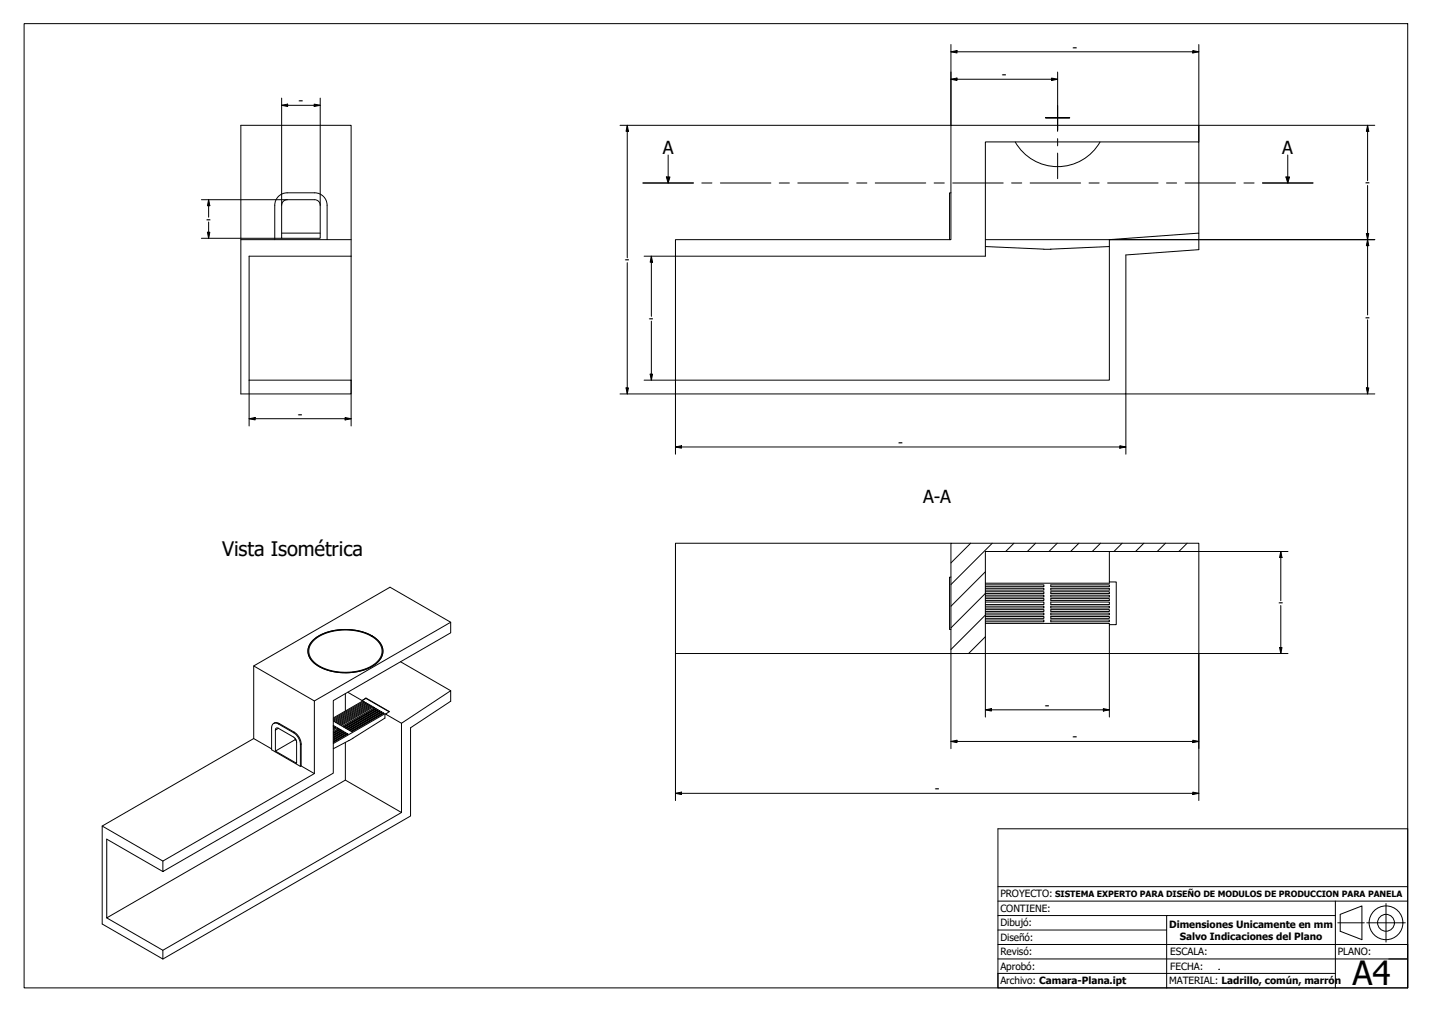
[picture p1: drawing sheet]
<svg xmlns="http://www.w3.org/2000/svg" width="297mm" height="210mm" viewBox="0 0 297 210" stroke-linecap="round" stroke-linejoin="round" font-family="sans-serif">
<!-- layer: Sombreado (ISO) -->
<g fill="none" stroke="#000" stroke-width=".21">
<path d="M201.3 112.7l-4 4.1M204.4 118.6l-7.1 7.1M205.8 112.7l-8.5 8.6M210.3 112.7l-1.7 1.7M214.8 112.7l-1.7 1.7M219.3 112.7l-1.7 1.7M223.8 112.7l-1.7 1.7M228.3 112.7l-1.7 1.7M232.8 112.7l-1.7 1.7M237.3 112.7l-1.8 1.7M241.8 112.7l-1.8 1.7M246.2 112.7l-1.7 1.7"/>
<path d="M204.4 132.1l-3.5 3.4M204.4 127.6l-7.1 7.1M204.4 123.1l-7.1 7.1"/>
</g>
<!-- layer: Visible (ISO) -->
<g fill="none" stroke="#000" stroke-width=".21">
<path d="M50 26h22.8v27.1h-21.1v25.7h21.1v2.9h-22.8zM197.3 40h-.3v9.7M210.6 29.4a10.1 10.1 0 0 0 17.6 0M248.7 29.4v-3.4h-51.4v23.7h-57.2v3.4h64.3v-23.7h44.3v19M50 49.7h22.8M57 49.7v-7.1a2.57 2.57 0 0 1 2.6-2.6h5.7a2.57 2.57 0 0 1 2.5 2.6v7.1M58.4 48.4h8M58.6 41.9l.6-.4 .4-.1h5.7a1.14 1.14 0 0 1 1.1 1.2v6.8h-8v-6.8zM72.8 53.1v25.7M204.4 51.1l13.6 .6M204.4 49.7h25.7M218 51.7h.1"/>
<path d="M230.1 49.7v29.1h-90M230.1 49.7l18.6-1.3v3.4l-15.2 1.1v28.8h-93.4v-28.6M230.1 51.1l-12.1 .6M197.3 112.7h-57.2v22.8h57.2v-22.8h51.4v1.7h-44.3v21.1h-7.1M197.3 119.7h-.3v10.9h.3M230.1 114.4v6.3h1.4v8.9h-1.4v5.9M248.7 114.4v21.1h-44.3M52.6 138.1l12.6 7.3M64.9 132.8a11.4 11.4 0 0 1 10.8-1.6 4.6 4.6 0 0 1 3.7 4 4.8 4.8 0 0 1-3.8 3.7 11.5 11.5 0 0 1-10.6-1.5 2.96 2.96 0 0 1-.1-4.6zM65 132.9a10.9 10.9 0 0 1 10.1-1.7 5 5 0 0 1 4.1 3.7 4.4 4.4 0 0 1-3.4 3.8 11.4 11.4 0 0 1-10.5-1.2 2.9 2.9 0 0 1-.3-4.6zM83.1 137.3l10.4 6M93.5 129.1l-12.6-7.3-28.3 16.3v15.1l-31.4 18.1v20.4l12.6 7.2v-1.8l-11.7-6.7"/>
<path d="M204.4 121.3h12.1v.4h-12.1M204.4 122h12.1v.4h-12.1M204.4 122.7h12.1v.4h-12.1M204.4 123.5h12.1v.3h-12.1M204.4 124.2h12.1v.3h-12.1M204.4 124.9h12.1v.5h-12.1M204.4 125.7h12.1v.4h-12.1M204.4 126.4h12.1v.4h-12.1M204.4 127.2h12.1v.3h-12.1M204.4 127.9h12.1v.4h-12.1M204.4 128.6h12.1v.4h-12.1M204.4 129.3h25.7v.3"/>
<path d="M218 124.9h12.1v.5h-12.1zM218 125.7h12.1v.4h-12.1zM218 124.2h12.1v.3h-12.1zM218 126.4h12.1v.4h-12.1zM218 123.5h12.1v.3h-12.1zM218 127.2h12.1v.3h-12.1zM218 122.7h12.1v.4h-12.1zM218 127.9h12.1v.4h-12.1zM218 122h12.1v.4h-12.1zM218 128.6h12.1v.4h-12.1zM218 121.3h12.1v.4h-12.1zM230.1 120.7v.3h-25.7"/>
<path d="M52.6 153.2l3.7 2.1M56.8 150.1l.4-.2 .5 .1 3.4 1.9a3.1 3.1 0 0 1 1.4 2.4v4.6l2.7 1.6M57.2 151.1h.6l3.2 1.8 .3 .5 .2 .6v4.3l-4.4-2.5zM61.2 153.2v.2l.2 .2M61.2 153.4l-4.1 2.4M61.4 153.4l-.1 .1M62.5 158.9l-.2 .1-6-3.5v-4.5a.86 .86 0 0 1 .5-.9 .86 .86 0 0 1 1 .1l3.1 1.8a3.1 3.1 0 0 1 1.4 2.4v4.6M65.2 145.4l28.3-16.3v2.2l-24.4 14v15.1l-35.3 20.4v-2.2l31.4-18.1zM69.1 150.5l.3 .1-.3 .1M69.1 151l.5-.3 .2 .1-.7 .4M69.1 151.4l.8-.5 .3 .2-1.1 .6M69.1 151.9l1.3-.7 .2 .1-1.5 .9"/>
<path d="M69.1 152.4l1.7-1 .2 .2-1.9 1M69.1 152.9l2.1-1.2 .2 .1-2.3 1.3M69.1 153.3l2.5-1.4 .2 .1-2.7 1.5M69.1 153.8l2.9-1.7 .2 .1-3.1 1.8M69.1 149.1l6.3-3.6 .2 .1-6.5 3.8M69.2 149.6l6.6-3.9 .2 .1-6.6 3.9zM69.2 150.5v.2M69.6 149.8l6.6-3.9 .2 .2-6.6 3.8zM69.6 150.7v.2M69.9 150l6.7-3.8 .2 .1-6.6 3.8zM69.9 150.9v.4M70.3 150.3l6.7-3.9 .2 .1-6.7 3.9z"/>
<path d="M70.4 151.2v.2M70.7 150.5l6.7-3.9 .3 .2-6.7 3.8zM70.8 151.4v.3M71.2 150.8l6.7-3.9 .2 .1-6.7 3.9zM71.2 151.7v.2M71.6 151l6.7-3.9 .2 .1-6.7 3.9zM71.6 151.9v.2M71.6 154v7.8l-49.5 28.6v-16.3l11.7 6.7M71.6 143.9v3.6M72 151.2l6.7-3.8 .2 .1-6.7 3.8zM72 152.1v.3M72.1 143.6l3 1.7 .8-.5 4.9 2.8-.8 .5 3.3 1.9"/>
<path d="M72.4 151.4l6.7-3.8 .2 .1-6.7 3.9zM72.4 153.6l-3.3 1.7M72.8 151.7l6.7-3.9 .2 .1-6.7 3.9zM73.2 153.2l-.8 .4M73.2 153.1v.1M75.4 145.5v.2M75.8 145.7v.3M75.9 144.8v.1M76.2 145.9v.3M76.6 146.2v.2M77 146.4v.2M77.4 146.6v.4"/>
<path d="M77.9 146.9v.2M78.3 147.1v.3M78.7 147.4v.2M79.1 147.6v.2M79.5 147.8v.2M79.8 148v.9l-6.6 4.2M80 148.1l-.2-.1-10.7 6.2M80.7 147.6l-4.8-2.7-.8 .4 .2 .1-6.2 3.5M83.3 150v18.5l-49.5 28.6M83.3 150l10.2-6.7v2.1l-8.3 5.5v18.4l-51.4 29.6M21.2 171.3l12.6 7.3M71.6 161.8l11.7 6.7"/>
</g>
<!-- layer: Visible fina (ISO) -->
<path d="M57.8 151.1l-.7 .3M57.9 150.1l-.1 .1M61.1 151.9l-.2 .1M62.5 154.3l-.2 .1" fill="none" stroke="#000" stroke-width=".21"/>
<g fill="none" stroke="#000" stroke-width=".21">
<path d="M133.4 38h10.4M138.2 36.7h.8l-.4 1.3zM138.6 32.2v5.8M145.6 38h2.1M149.4 38h10.5M161.6 38h2.1M165.5 38h10.5M177.7 38h2.1M181.6 38h10.4M193.8 38h2.1M197.6 38h10.5M209.8 38h2.1"/>
<path d="M213.7 38h10.5M225.9 38h2.1M229.8 38h10.4M242 38h2.1M245.8 38h10.5M258 38h2.1M261.9 38h10.5M266.7 36.7h.8l-.4 1.3zM267.1 32.2v5.8"/>
</g>
<g fill="#000">
<path d="M138.2 36.7h.8l-.4 1.3z" fill-rule="evenodd"/>
<path d="M266.7 36.7h.8l-.4 1.3z" fill-rule="evenodd"/>
</g>
<g fill="none" stroke="#000" stroke-width=".21">
<path d="M207 171.9h85v33h-85zM207 198.9h85M207 195.9h85M207 186.9h85M207 183.9h85M207 189.9h35M207 192.9h35M277 189.9h-35v15M277 186.9v18M277.5 191.4h5.5M278 189.7l4.5-1.8v7l-4.5-1.7zM283.5 191.4h8"/>
<path d="M287.5 187.4v8M277 201.9h-70v3"/>
<circle cx="287.5" cy="191.4" r="3.5"/>
<circle cx="287.5" cy="191.4" r="1.75"/>
</g>
<path d="M288.1 198.9h3.9" fill="none" stroke="#000" stroke-width=".21"/>
<!-- layer: 0 -->
<path d="M252.9 201h.1" fill="none" stroke="#000" stroke-width=".21"/>
<!-- layer: Borde (ISO) -->
<path d="M5 4.9h287v200h-287z" fill="none" stroke="#000" stroke-width=".21"/>
<!-- layer: Cota (ISO) -->
<g fill="none" stroke="#000" stroke-width=".21">
<path d="M197.3 16.4l1.2-.2v.5zM197.3 10.7l1.2-.2v.5zM197.3 9.2v16.8h-68.7M197.3 16.4h22.1M197.3 10.7h51.4M218.1 16.2l1.3 .2-1.3 .3zM219.4 14.9v7M247.4 10.5l1.3 .2-1.3 .3zM248.7 9.2v20.2M58.4 21.8l1.3-.2v.5zM58.4 21.8h8M58.4 20.3v22.3"/>
<path d="M65.2 21.6l1.2 .2-1.2 .3zM66.4 20.3v22.3M130.1 26l.3 1.2h-.5zM130.1 26v27.5M248.7 26h36.5M283.7 26l.2 1.2h-.5zM283.7 26v11.5M283.7 38.5v26.8M41.8 41.4h17.8M41.8 49.4h16.6M43 48.2h.5l-.2 1.2zM43.3 41.4l.2 1.3h-.5z"/>
<path d="M43.3 41.4v3.6M43.3 46v3.4M130.1 54.5v27.2M133.6 53.1h6.5M135.1 53.1l.3 1.3h-.5zM135.1 53.1v12.5M230.1 49.7h55.1M283.4 48.5h.5l-.2 1.2zM283.7 49.7l.2 1.3h-.5zM51.7 78.8v9.5M72.8 78.8v9.5M133.6 78.8h6.5v15.4"/>
<path d="M134.9 77.6h.5l-.3 1.2zM135.1 66.6v12.2M283.7 66.3v15.4M51.7 86.9l1.2-.3v.5zM51.7 86.9h21.1M71.6 86.6l1.2 .3-1.2 .2zM128.6 81.7h11.5M129.9 80.5h.5l-.3 1.2zM140.1 92.7l1.3-.2v.5zM140.1 92.7h93.4M232.3 92.5l1.2 .2-1.2 .3zM283.4 80.5h.5l-.2 1.2z"/>
<path d="M285.2 81.7h-51.7v12.5M248.7 114.4h18.5M265.7 114.4l.2 1.2h-.5zM265.7 114.4v10.2M140.1 135.5v30.6M197.3 135.5v19.8M204.4 135.5v13.2M230.1 135.5v13.2M265.4 134.3h.5l-.2 1.2zM265.7 125.6v9.9M267.2 135.5h-18.5v30.6M197.3 153.8l1.2-.3v.5z"/>
<path d="M197.3 153.8h51.4M204.4 147.2l1.2-.2v.5zM204.4 147.2h25.7M228.9 147l1.2 .2-1.2 .3zM247.4 153.5l1.3 .3-1.3 .2zM140.1 164.5l1.3-.2v.5zM140.1 164.5h108.6M247.4 164.3l1.3 .2-1.3 .3z"/>
</g>
<g fill="#000">
<path d="M197.3 16.4l1.2-.2v.5z" fill-rule="evenodd"/>
<path d="M197.3 10.7l1.2-.2v.5z" fill-rule="evenodd"/>
<path d="M218.1 16.2l1.3 .2-1.3 .3z" fill-rule="evenodd"/>
<path d="M247.4 10.5l1.3 .2-1.3 .3z" fill-rule="evenodd"/>
<path d="M58.4 21.8l1.3-.2v.5z" fill-rule="evenodd"/>
<path d="M65.2 21.6l1.2 .2-1.2 .3z" fill-rule="evenodd"/>
<path d="M130.1 26l.3 1.2h-.5z" fill-rule="evenodd"/>
<path d="M283.7 26l.2 1.2h-.5z" fill-rule="evenodd"/>
<path d="M43 48.2h.5l-.2 1.2z" fill-rule="evenodd"/>
<path d="M43.3 41.4l.2 1.3h-.5z" fill-rule="evenodd"/>
<path d="M135.1 53.1l.3 1.3h-.5z" fill-rule="evenodd"/>
<path d="M283.4 48.5h.5l-.2 1.2z" fill-rule="evenodd"/>
<path d="M283.7 49.7l.2 1.3h-.5z" fill-rule="evenodd"/>
<path d="M134.9 77.6h.5l-.3 1.2z" fill-rule="evenodd"/>
<path d="M51.7 86.9l1.2-.3v.5z" fill-rule="evenodd"/>
<path d="M71.6 86.6l1.2 .3-1.2 .2z" fill-rule="evenodd"/>
<path d="M129.9 80.5h.5l-.3 1.2z" fill-rule="evenodd"/>
<path d="M140.1 92.7l1.3-.2v.5z" fill-rule="evenodd"/>
<path d="M232.3 92.5l1.2 .2-1.2 .3z" fill-rule="evenodd"/>
<path d="M283.4 80.5h.5l-.2 1.2z" fill-rule="evenodd"/>
<path d="M265.7 114.4l.2 1.2h-.5z" fill-rule="evenodd"/>
<path d="M265.4 134.3h.5l-.2 1.2z" fill-rule="evenodd"/>
<path d="M197.3 153.8l1.2-.3v.5z" fill-rule="evenodd"/>
<path d="M204.4 147.2l1.2-.2v.5z" fill-rule="evenodd"/>
<path d="M228.9 147l1.2 .2-1.2 .3z" fill-rule="evenodd"/>
<path d="M247.4 153.5l1.3 .3-1.3 .2z" fill-rule="evenodd"/>
<path d="M140.1 164.5l1.3-.2v.5z" fill-rule="evenodd"/>
<path d="M247.4 164.3l1.3 .2-1.3 .3z" fill-rule="evenodd"/>
</g>
<!-- layer: Marca de centro (ISO) -->
<path d="M216.9 24.4h2.5h-2.5M219.4 21.9v2.5v-2.5M219.4 26.9v-2.5v2.9M219.4 28.8v1.5M219.4 31.8v5.3M221.9 24.4h-2.5h2.5" fill="none" stroke="#000" stroke-width=".21"/>
<text font-size="6.9" x="280.6" y="204.4">A4</text>
<text font-size="4.1" x="46.1" y="115.4">Vista Isométrica</text>
<g font-size="3.7">
<text x="137.5" y="32">A</text>
<text x="266" y="32">A</text>
<text x="191.5" y="104.2">A-A</text>
</g>
<g font-size="2.8">
<text x="222.5" y="10.7">-</text>
<text x="207.8" y="16.4">-</text>
<text x="61.9" y="21.8">-</text>
<text x="283.2" y="38.8">-</text>
<text x="42.8" y="46.4">-</text>
<text x="129.6" y="54.8">-</text>
<text x="134.6" y="67">-</text>
<text x="283.2" y="66.7">-</text>
<text x="61.8" y="86.8">-</text>
<text x="186.3" y="92.7">-</text>
<text x="265.2" y="126">-</text>
<text x="216.8" y="147.2">-</text>
<text x="222.5" y="153.8">-</text>
<text x="193.9" y="164.5">-</text>
</g>
<g font-size="2.1">
<text x="207.5" y="189.2">CONTIENE:</text>
<text x="207.5" y="186.2">PROYECTO:</text>
<text x="207.5" y="195.2">Diseñó:</text>
<text x="207.5" y="192.2">Dibujó:</text>
<text x="242.5" y="192.5">Dimensiones Unicamente en mm</text>
<text x="244.7" y="194.9">Salvo Indicaciones del Plano</text>
<text x="207.5" y="201.2">Aprobó:</text>
<text x="207.5" y="198.2">Revisó:</text>
<text x="242.7" y="198.2">ESCALA:</text>
<text x="242.7" y="201.2">FECHA:</text>
<text x="277.5" y="198.2">PLANO:</text>
<text x="207.5" y="204.2">Archivo: Camara-Plana.ipt</text>
<text x="242.5" y="204.2">MATERIAL: Ladrillo, común, marrón</text>
</g>
<text font-size="1.8" x="218.9" y="186.1">SISTEMA EXPERTO PARA DISEÑO DE MODULOS DE PRODUCCION PARA PANELA</text>
</svg>
